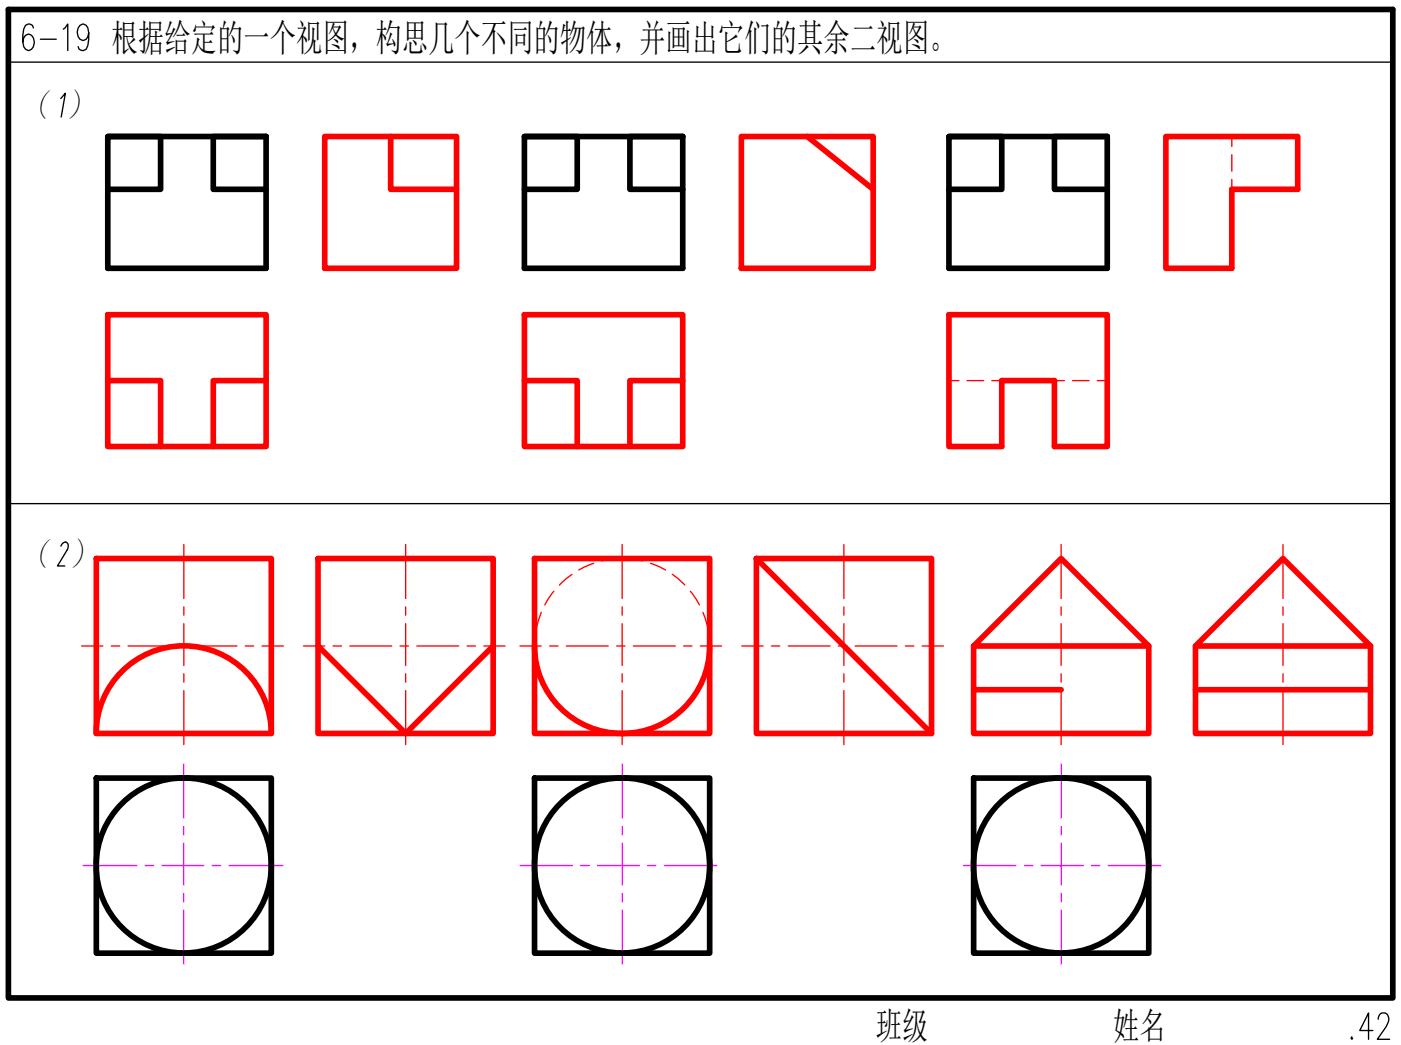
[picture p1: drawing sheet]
<svg xmlns="http://www.w3.org/2000/svg" width="100mm" height="74mm" viewBox="0 0 100 74" stroke-linecap="round" stroke-linejoin="round" font-family="sans-serif">
<g fill="none" stroke="#000" stroke-width=".4">
<path d="M.6 .7h98.5v70.3h-98.5zM7.7 9.7h11.2v9.4h-11.2zM7.7 9.7h3.7v3.8h-3.7M18.9 9.7h-3.7v3.8h3.7M37.3 9.7h11.3v9.4h-11.3zM37.3 9.7h3.8v3.8h-3.8M48.6 9.7h-3.8v3.8h3.8M67.5 9.7h11.3v9.4h-11.3zM67.5 9.7h3.8v3.8h-3.8M78.8 9.7h-3.8v3.8h3.8M6.9 55.4h12.4v12.4h-12.4zM38 55.4h12.5v12.4h-12.5z"/>
<path d="M69.3 55.4h12.4v12.4h-12.4z"/>
<circle cx="13.1" cy="61.6" r="6.2"/>
<circle cx="44.2" cy="61.6" r="6.2"/>
<circle cx="75.5" cy="61.6" r="6.2"/>
</g>
<!-- layer: 0 -->
<path d="M.6 4.4h98.5M4.3 7l.3-.4-.2 1.7M.6 35.8h98.5M96.2 73.8l-.1 .1h.1M97.6 73.3h-.9l.6-1.2v1.8M98 72.5l.1-.3a.41 .41 0 0 1 .6 0 .41 .41 0 0 1 0 .6l-.7 1.1h.8" fill="none" stroke="#000" stroke-width=".1"/>
<path d="M2.4 2l-.1-.2-.2-.1-.3 .1a1.93 1.93 0 0 0 0 1.7l.2 .1a.61 .61 0 0 0 .4-.6 .61 .61 0 0 0-.4-.6l-.3 .3-.1 .3M2.9 2.8h1.1M4.5 2.1l.3-.4v1.9M6.3 2.3l-.2 .5-.2 .1a.6 .6 0 0 1-.4-.6 .6 .6 0 0 1 .4-.6l.2 .1a1.83 1.83 0 0 1 0 1.7l-.3 .1-.2-.1v-.2" fill="none" stroke="#000" stroke-width=".1"/>
<g fill="none" stroke="#f00" stroke-width=".4">
<path d="M23.1 9.7h9.4v9.4h-9.4zM27.8 9.7v3.8h4.7M52.7 9.7h9.4v9.4h-9.4zM57.4 9.7l4.7 3.8M82.9 9.7h9.4v3.8h-4.7v5.6h-4.7zM6.9 39.7h12.4v12.5h-12.4zM7.7 22.4h11.2v9.4h-11.2zM7.7 27.1h3.7v4.7M18.9 27.1h-3.7v4.7M22.6 39.7h12.5v12.5h-12.5zM37.3 22.4h11.3v9.4h-11.3zM37.3 27.1h3.8v4.7"/>
<path d="M38 39.7h12.5v12.5h-12.5zM48.6 27.1h-3.8v4.7M53.8 39.7h12.5v12.5h-12.5zM53.8 39.7l12.5 12.5M67.5 22.4h11.3v9.4h-3.8v-4.7h-3.7v4.7h-3.8zM75.5 39.7l6.2 6.3h-12.4zM91.3 39.7l6.2 6.3h-12.5zM6.8 52.2a6.2 6.2 0 0 1 6.3-6.3 6.2 6.2 0 0 1 6.2 6.3M22.6 46l6.3 6.2 6.2-6.2M38 46a6.2 6.2 0 0 0 6.2 6.2 6.2 6.2 0 0 0 6.3-6.2M69.3 46v6.2h12.4v-6.2M69.3 49.1h6.2"/>
<path d="M85 46v6.2h12.5v-6.2M85 49.1h12.5"/>
</g>
<g fill="none" stroke="#f00" stroke-width=".1">
<path d="M87.6 9.7v.7M87.6 11v1.2M87.6 12.8v.7M44 39.7l-1.2 .2M44.5 39.7l1.2 .2M67.5 27.1h.7M68.8 27.1h1.2M70.5 27.1h.8M75 27.1h.7M76.3 27.1h1.2M78 27.1h.8M38.1 45.3l-.1 .7"/>
<path d="M38.5 43.6l-.3 1.1M39.4 42.1l-.7 .9M40.7 40.9l-.9 .7M42.2 40.1l-1 .5M46.3 40.1l1 .5M47.8 40.9l.9 .7M49.1 42.1l.6 .9M50 43.6l.3 1.1M50.4 45.3l.1 .7"/>
</g>
<g fill="none" stroke="#f0f" stroke-width=".1">
<path d="M13.1 54.4v3.8M13.1 58.8v.6M13.1 60v3M44.3 54.4v3.8M44.3 58.8v.6M44.3 60v3M75.5 54.4v3.8M75.5 58.8v.6M75.5 60v3M5.9 61.6h3.8M10.3 61.6h.6M11.5 61.6h3"/>
<path d="M13.1 63.6v.6M13.1 64.8v3.8M15.1 61.6h.6M16.3 61.6h3.8M37 61.6h3.7M41.3 61.6h.6M42.5 61.6h3M44.3 63.6v.6M44.3 64.8v3.8M46.1 61.6h.6M47.3 61.6h3.7M68.5 61.6h3.8"/>
<path d="M72.9 61.6h.6M74.1 61.6h2.9M75.5 63.6v.6M75.5 64.8v3.8M77.6 61.6h.6M78.8 61.6h3.8"/>
</g>
<g fill="none" stroke="#f00" stroke-width=".1">
<path d="M13.1 38.7v3.9M28.9 38.7v3.9M44.3 38.7v3.9M60 38.7v3.9M75.5 38.7v3.9M91.3 38.7v3.9M5.8 46h1.5M7.9 46h.6M9.1 46h3M12.7 46h.6M13.1 43.2v.6M13.1 44.4v2.9"/>
<path d="M13.1 47.9v.6M13.1 49.1v3.9M13.9 46h3M17.4 46h.6M18.6 46h1.6M21.6 46h1.5M23.7 46h.6M24.9 46h3M28.5 46h.6M28.9 43.2v.6M28.9 44.4v2.9M28.9 47.9v.6"/>
<path d="M28.9 49.1v3.9M29.6 46h3M33.2 46h.6M34.4 46h1.5M37 46h1.5M39.1 46h.6M40.3 46h3M43.9 46h.6M44.3 43.2v.6M44.3 44.4v2.9M44.3 47.9v.6M44.3 49.1v3.9"/>
<path d="M45 46h3M48.6 46h.6M49.8 46h1.5M52.8 46h1.5M54.9 46h.6M56.1 46h2.9M59.6 46h.6M60 43.2v.6M60 44.4v2.9M60 47.9v.6M60 49.1v3.9M60.8 46h3"/>
<path d="M64.4 46h.6M65.6 46h1.5M75.5 43.2v.6M75.5 44.4v2.9M75.5 47.9v.6M75.5 49.1v3.9M91.3 43.2v.6M91.3 44.4v2.9M91.3 47.9v.6M91.3 49.1v3.9"/>
</g>
<text font-size="3.5" x="6.1" y="41.5" transform="rotate(-90 6.1 41.5)">2）</text>
<g font-size="2.7">
<text x="7.9" y="3.6">根据给定的一个视图，构思几个不同的物体，并画出它们的其余二视图。</text>
<text x="1.6" y="8.4">（ ）</text>
<text x="1.6" y="40.4">（ ）</text>
<text x="62.3" y="73.9">班级</text>
<text x="79.2" y="73.9">姓名</text>
</g>
</svg>
